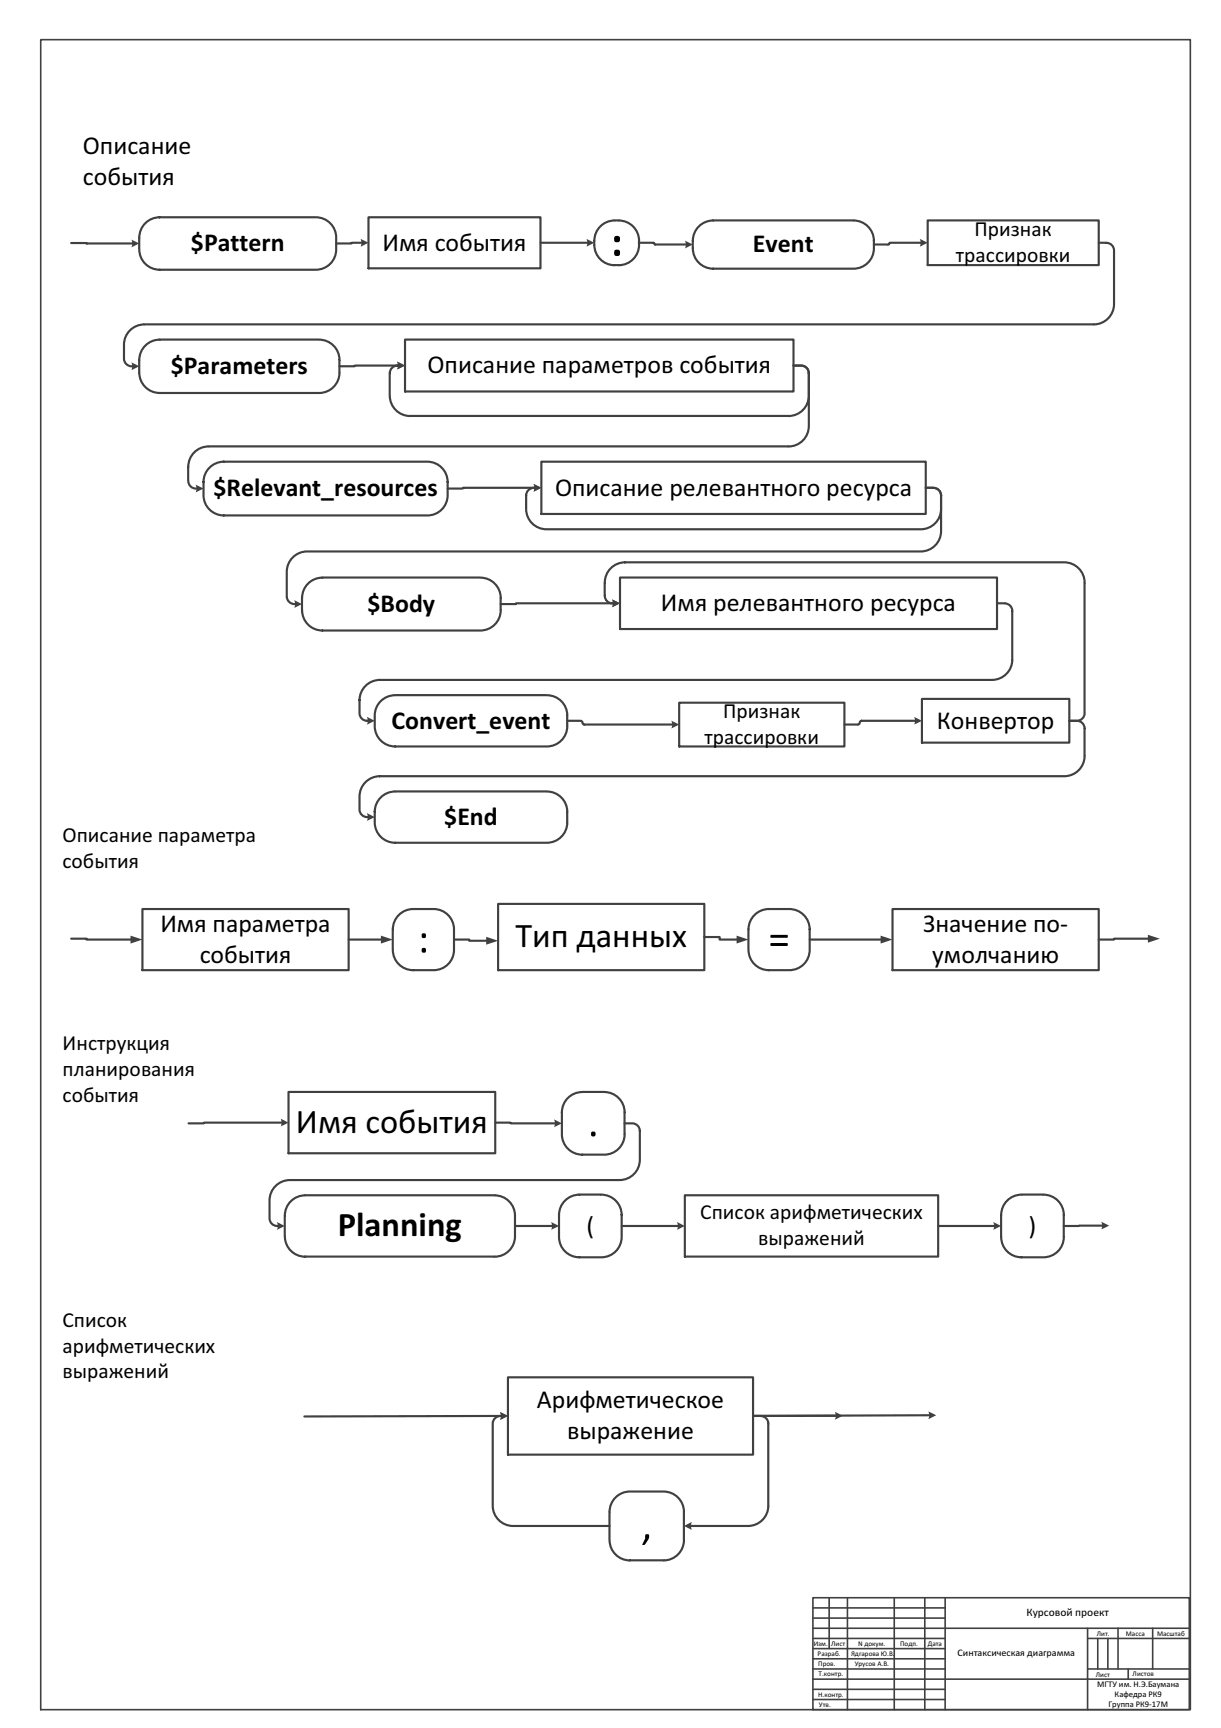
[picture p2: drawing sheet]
<svg xmlns="http://www.w3.org/2000/svg" width="594mm" height="841mm" viewBox="0 0 594 841" stroke-linecap="round" stroke-linejoin="round" font-family="sans-serif">
<g fill="none" stroke="#404040" stroke-width="1">
<path d="M70 109l4-3h4h76a10 10 0 0 1 10 10v5a10 10 0 0 1-10 10h-76a10 10 0 0 1-10-10v-8zM179 106h84v25h-84zM292 110a11 11 0 0 1 12-2 11 11 0 0 1 7 9v2a10 10 0 0 1-10 10 10 10 0 0 1-12-12l1-3zM340 111l3-3 4-1h68a10 10 0 0 1 10 10 12 12 0 0 1-3 11l-3 2-4 1h-68a10 10 0 0 1-10-10v-6zM451 107h84v22h-84zM71 168l3-2 4-1h77a10 10 0 0 1 10 10v6a10 10 0 0 1-10 10h-77a10 10 0 0 1-10-10v-8l1-2zM197 165h189v26h-189zM263 225h187v25h-187zM109 251h99a10 10 0 0 0 10-10v-6a10 10 0 0 0-10-10h-99a10 10 0 0 0-10 10v6a10 10 0 0 0 10 10M150 284l3-2 4-1h77a10 10 0 0 1 10 10v6a10 10 0 0 1-10 10h-77a10 10 0 0 1-10-10v-8l1-3zM302 281h183v25h-183zM185 342a10 10 0 0 1 7-4h74a10 10 0 0 1 10 10v5a10 10 0 0 1-10 10h-74a10 10 0 0 1-10-10l1-7z"/>
<path d="M330 342h81v21h-81zM449 340h71v21h-71zM242 440h101v32h-101zM69 442h101v30h-101zM194 446l2-2 3-1 12-1a10 10 0 0 1 10 10v10a10 10 0 0 1-10 10h-10a10 10 0 0 1-10-10v-11l1-2zM367 446l2-2 3-1 12-1a10 10 0 0 1 10 10v10a10 10 0 0 1-10 10h-10a10 10 0 0 1-10-10v-11l1-2zM434 442h101v30h-101zM140 531h101v30h-101zM277 534l3-2h2l12-1a10 10 0 0 1 10 10v11a10 10 0 0 1-10 10h-11a10 10 0 0 1-10-10v-12l2-3zM137 546l-45 1M141 585a10 10 0 0 1 7-3h93a10 10 0 0 1 10 10v10a10 10 0 0 1-10 10h-93a10 10 0 0 1-9-10v-12v-2zM275 584l3-2h3l12-1a10 10 0 0 1 9 10v11a10 10 0 0 1-9 10h-11a10 10 0 0 1-10-10v-12l1-3z"/>
<path d="M333 582h123v30h-123zM490 584l3-2h3l12-1a10 10 0 0 1 10 10v11a10 10 0 0 1-10 10h-11a10 10 0 0 1-10-10v-12l1-3zM247 670h119v38h-119zM300 728l3-1 2-1h18a10 10 0 0 1 10 10v14a10 10 0 0 1-10 9h-17a10 10 0 0 1-9-9v-14a10 10 0 0 1 3-8z"/>
</g>
<g fill="#000">
<path d="M314 747a1.5 1.5 0 0 1 2 1 1.5 1.5 0 0 1-1 2l-1 2h-1l1-3z"/>
<path d="M299 116a1.6 1.6 0 0 1 3 0 1.6 1.6 0 0 1-3 0zM299 123a1.6 1.6 0 0 1 3 0 1.6 1.6 0 0 1-3 0z"/>
<path d="M205 455a1.2 1.2 0 0 1 2 0 1.2 1.2 0 0 1-2 0zM205 463a1.2 1.2 0 0 1 2 0 1.2 1.2 0 0 1-2 0z"/>
<path d="M375 455h8v1h-8zM375 459h8v1h-8z"/>
<circle cx="289" cy="552" r="1.2"/>
</g>
<path d="M137 544l3 2-3 2v-2z" fill-rule="evenodd" fill="#404040"/>
<path d="M241 546l29 1" fill="none" stroke="#404040" stroke-width="1"/>
<path d="M270 545l3 2-3 2v-3z" fill-rule="evenodd" fill="#404040"/>
<path d="M304 547h4a4 4 0 0 1 3 3v14a10 10 0 0 1-10 10h-160a10 10 0 0 0-10 10v9a4 4 0 0 0 4 4h1" fill="none" stroke="#404040" stroke-width="1"/>
<path d="M135 595l4 2-4 2v-3z" fill-rule="evenodd" fill="#404040"/>
<path d="M251 597h18" fill="none" stroke="#404040" stroke-width="1"/>
<path d="M268 595l4 2-4 2 1-3z" fill-rule="evenodd" fill="#404040"/>
<path d="M302 597h28" fill="none" stroke="#404040" stroke-width="1"/>
<path d="M329 595l4 2-4 2 1-3z" fill-rule="evenodd" fill="#404040"/>
<path d="M456 597h28" fill="none" stroke="#404040" stroke-width="1"/>
<path d="M483 595l4 2-4 2 1-3z" fill-rule="evenodd" fill="#404040"/>
<path d="M244 689h-96" fill="none" stroke="#404040" stroke-width="1"/>
<path d="M243 687l4 2-4 2 1-2z" fill-rule="evenodd" fill="#404040"/>
<path d="M407 689h-41" fill="none" stroke="#404040" stroke-width="1"/>
<path d="M406 687l4 2-4 2 1-2z" fill-rule="evenodd" fill="#404040"/>
<path d="M453 689h-87" fill="none" stroke="#404040" stroke-width="1"/>
<path d="M452 687l4 2-4 2v-2z" fill-rule="evenodd" fill="#404040"/>
<path d="M537 597h-19" fill="none" stroke="#404040" stroke-width="1"/>
<path d="M536 595l4 2-4 1v-2z" fill-rule="evenodd" fill="#404040"/>
<path d="M366 689h4a4 4 0 0 1 4 4v40a10 10 0 0 1-10 10h-28" fill="none" stroke="#404040" stroke-width="1"/>
<path d="M333 743l4-2-1 1 1 3z" fill-rule="evenodd" fill="#404040"/>
<path d="M244 689h-1a4 4 0 0 0-3 4v40a10 10 0 0 0 10 10h47" fill="none" stroke="#404040" stroke-width="1"/>
<path d="M243 687l4 2-4 2 1-2z" fill-rule="evenodd" fill="#404040"/>
<path d="M35 118h30" fill="none" stroke="#404040" stroke-width="1"/>
<path d="M64 117l4 1-4 2v-2z" fill-rule="evenodd" fill="#404040"/>
<path d="M176 118h-12" fill="none" stroke="#404040" stroke-width="1"/>
<path d="M175 116l4 2-4 2 1-2z" fill-rule="evenodd" fill="#404040"/>
<path d="M263 118h23" fill="none" stroke="#404040" stroke-width="1"/>
<path d="M285 116l4 2-4 2 1-2z" fill-rule="evenodd" fill="#404040"/>
<path d="M311 118h7l1 1h15" fill="none" stroke="#404040" stroke-width="1"/>
<path d="M333 117l4 2-4 2 1-2z" fill-rule="evenodd" fill="#404040"/>
<path d="M448 118h-15l-1 1h-7" fill="none" stroke="#404040" stroke-width="1"/>
<path d="M448 116l3 2-3 2v-2z" fill-rule="evenodd" fill="#404040"/>
<path d="M535 118h3a4 4 0 0 1 4 4v26a10 10 0 0 1-10 10h-462a10 10 0 0 0-10 10v7a4 4 0 0 0 5 3" fill="none" stroke="#404040" stroke-width="1"/>
<path d="M64 176l4 2-4 2v-2z" fill-rule="evenodd" fill="#404040"/>
<path d="M194 178h-29" fill="none" stroke="#404040" stroke-width="1"/>
<path d="M193 176l4 2-4 2 1-2z" fill-rule="evenodd" fill="#404040"/>
<path d="M194 178h-1a4 4 0 0 0-3 4v11a10 10 0 0 0 10 9h184a10 10 0 0 0 10-9v-11a4 4 0 0 0-4-4h-4" fill="none" stroke="#404040" stroke-width="1"/>
<path d="M193 176l4 2-4 2 1-2z" fill-rule="evenodd" fill="#404040"/>
<path d="M386 178h4a4 4 0 0 1 4 4v25a10 10 0 0 1-10 10h-283a10 10 0 0 0-9 10v7a4 4 0 0 0 4 4" fill="none" stroke="#404040" stroke-width="1"/>
<path d="M95 236l4 2-4 2 1-2z" fill-rule="evenodd" fill="#404040"/>
<path d="M260 237l-42 1" fill="none" stroke="#404040" stroke-width="1"/>
<path d="M260 235l3 2-3 2v-1z" fill-rule="evenodd" fill="#404040"/>
<path d="M260 237a4 4 0 0 0-4 4v7a10 10 0 0 0 10 10h182a10 10 0 0 0 10-10v-7a4 4 0 0 0-4-4h-4" fill="none" stroke="#404040" stroke-width="1"/>
<path d="M260 235l3 2-3 2v-1z" fill-rule="evenodd" fill="#404040"/>
<path d="M450 237h4a4 4 0 0 1 4 4v17a10 10 0 0 1-10 10h-299a10 10 0 0 0-9 10v12a4 4 0 0 0 4 4" fill="none" stroke="#404040" stroke-width="1"/>
<path d="M143 292l4 2-4 2 1-2z" fill-rule="evenodd" fill="#404040"/>
<path d="M299 294h-55" fill="none" stroke="#404040" stroke-width="1"/>
<path d="M298 292l4 2-4 2v-3z" fill-rule="evenodd" fill="#404040"/>
<path d="M485 294h4a4 4 0 0 1 4 3v24a10 10 0 0 1-10 10h-298a10 10 0 0 0-10 10v6a4 4 0 0 0 4 4" fill="none" stroke="#404040" stroke-width="1"/>
<path d="M178 349l4 2-4 2 1-2z" fill-rule="evenodd" fill="#404040"/>
<path d="M276 351h7l1 2h44" fill="none" stroke="#404040" stroke-width="1"/>
<path d="M327 351l3 2-3 2v-2z" fill-rule="evenodd" fill="#404040"/>
<path d="M446 351h-27l-1 2h-7" fill="none" stroke="#404040" stroke-width="1"/>
<path d="M445 349l4 2-4 2v-2z" fill-rule="evenodd" fill="#404040"/>
<path d="M299 294h-1a4 4 0 0 1-4-4v-6a10 10 0 0 1 10-10h214a10 10 0 0 1 10 10v63a4 4 0 0 1-4 4h-4" fill="none" stroke="#404040" stroke-width="1"/>
<path d="M298 292l4 2-4 2v-3z" fill-rule="evenodd" fill="#404040"/>
<path d="M520 351h4a4 4 0 0 1 4 4v13a10 10 0 0 1-10 10h-333a10 10 0 0 0-10 10v6a4 4 0 0 0 4 4M185 389a10 10 0 0 1 7-4h74a10 10 0 0 1 10 10v5a10 10 0 0 1-10 10h-74a10 10 0 0 1-10-10l1-7z" fill="none" stroke="#404040" stroke-width="1"/>
<path d="M178 396l4 2-4 2 1-3z" fill-rule="evenodd" fill="#404040"/>
<path d="M35 457h29" fill="none" stroke="#404040" stroke-width="1"/>
<path d="M64 455l5 2-5 2z" fill="#404040"/>
<path d="M170 457h16" fill="none" stroke="#404040" stroke-width="1"/>
<path d="M185 455l6 2-6 2z" fill="#404040"/>
<path d="M343 456h7v1h9" fill="none" stroke="#404040" stroke-width="1"/>
<path d="M358 455l6 2-6 2z" fill="#404040"/>
<path d="M394 457h35" fill="none" stroke="#404040" stroke-width="1"/>
<path d="M428 455l6 2-6 2z" fill="#404040"/>
<path d="M559 457h-24" fill="none" stroke="#404040" stroke-width="1"/>
<path d="M559 455l5 2-5 2z" fill="#404040"/>
<path d="M221 457l16 1" fill="none" stroke="#404040" stroke-width="1"/>
<path d="M237 456l5 2-5 2z" fill="#404040"/>
<g fill="none" stroke="#404040" stroke-width=".79">
<path d="M20 19h559v813h-559zM396 778h183v54h-183zM403 778v24M412 778v54M435 778v54M450 778v54M460 778v54M396 797h64M396 783h64M396 788h64M396 792h183M529 797h50"/>
<path d="M529 792v40M534 797v15M539 797v15M544 792v20M561 792v20M396 812h64M396 817h183M396 807h64M396 802h64M529 812h50M549 812v5M396 827h64"/>
<path d="M396 822h64"/>
</g>
<g font-size="16.8">
<text x="251" y="461">Тип данных</text>
<text x="144" y="551">Имя события</text>
<text x="164" y="602">Planning</text>
</g>
<g font-size="12.6">
<text x="40" y="75">Описание</text>
<text x="40" y="90">события</text>
<text x="93" y="122">$Pattern</text>
<text x="186" y="122">Имя события</text>
<text x="366" y="123">Event</text>
<text x="83" y="182">$Parameters</text>
<text x="208" y="182">Описание параметров события</text>
<text x="104" y="242">$Relevant_resources</text>
<text x="270" y="241">Описание релевантного ресурса</text>
<text x="179" y="298">$Body</text>
<text x="322" y="297">Имя релевантного ресурса</text>
<text x="191" y="355">Convert_event</text>
<text x="456" y="355">Конвертор</text>
<text x="216" y="401">$End</text>
<text x="78" y="454">Имя параметра</text>
<text x="449" y="454">Значение по-</text>
<text x="97" y="469">события</text>
<text x="454" y="469">умолчанию</text>
<text x="285" y="600">(</text>
<text x="500" y="600">)</text>
<text x="261" y="685">Арифметическое</text>
<text x="276" y="700">выражение</text>
</g>
<g font-size="10.5">
<text x="474" y="115">Признак</text>
<text x="465" y="128">трассировки</text>
<text x="352" y="350">Признак</text>
<text x="343" y="362">трассировки</text>
<text x="30" y="410">Описание параметра</text>
<text x="30" y="422">события</text>
<text x="30" y="511">Инструкция</text>
<text x="30" y="524">планирования</text>
<text x="30" y="536">события</text>
<text x="341" y="594">Список арифметических</text>
<text x="369" y="606">выражений</text>
<text x="30" y="646">Список</text>
<text x="30" y="658">арифметических</text>
<text x="30" y="671">выражений</text>
</g>
<text font-size="5.6" x="499" y="787">Курсовой проект</text>
<text font-size="4.9" x="466" y="806">Синтаксическая диаграмма</text>
<g font-size="4.2">
<text x="534" y="821">МГТУ им. Н.Э.Баумана</text>
<text x="542" y="826">Кафедра РК9</text>
<text x="539" y="831">Группа РК9-17М</text>
</g>
<g font-size="3.5">
<text x="534" y="796">Лит.</text>
<text x="548" y="796">Масса</text>
<text x="563" y="796">Масштаб</text>
<text x="396" y="801">Изм.</text>
<text x="404" y="801">Лист</text>
<text x="418" y="801">N докум.</text>
<text x="438" y="801">Подп.</text>
<text x="451" y="801">Дата</text>
<text x="398" y="806">Разраб.</text>
<text x="414" y="806">Ядгарова Ю.В.</text>
<text x="398" y="811">Пров.</text>
<text x="398" y="816">Т.контр.</text>
<text x="416" y="811">Урусов А.В.</text>
<text x="551" y="816">Листов</text>
<text x="533" y="816">Лист</text>
<text x="398" y="826">Н.контр.</text>
<text x="398" y="831">Утв.</text>
</g>
</svg>
